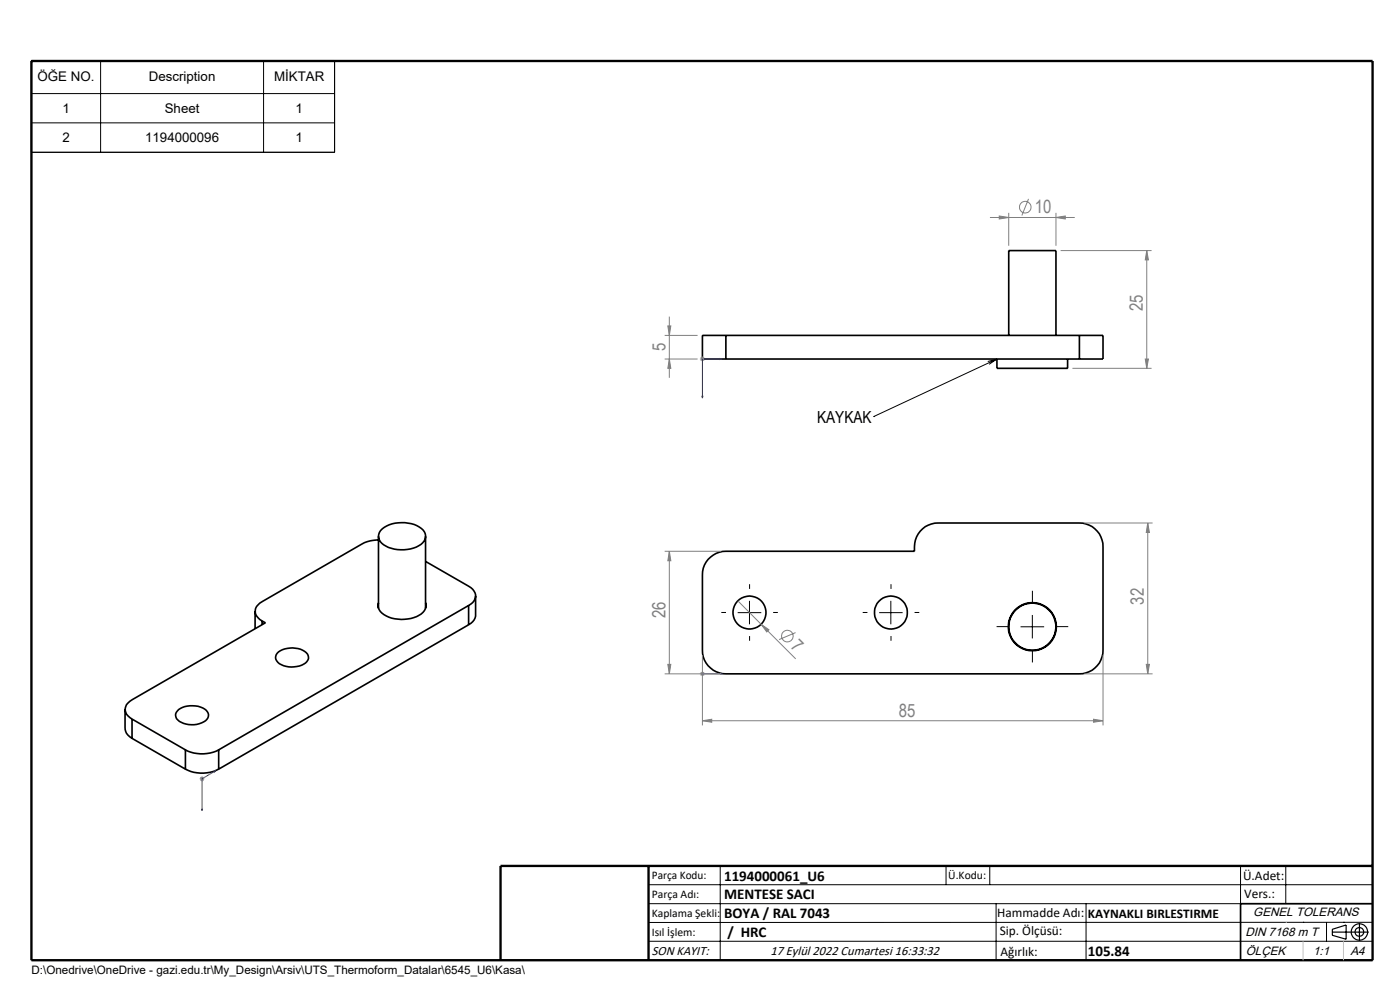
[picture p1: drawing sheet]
<svg xmlns="http://www.w3.org/2000/svg" width="297mm" height="210mm" viewBox="0 0 297 210" stroke-linecap="round" stroke-linejoin="round" font-family="sans-serif">
<g fill="none" stroke="#000" stroke-width=".35">
<path d="M154 71.1h-5v5.1h5M154 71.1v5.1M154 71.1h75M154 76.2h75M211.5 76.2v1.9h15v-1.9M214 71.1v-17.9h10v17.9M229 71.1h5v5.1h-5M229 71.1v5.1M80.3 114.5l-1.7 .2-1.3 .4-21.7 12.5a2.17 2.17 0 0 0-1.5 2.1 2.17 2.17 0 0 0 1.5 2M80.3 113.8v15.2M80.8 112.5a7.1 7.1 0 0 1 8.9-.1 2.05 2.05 0 0 1-.9 3.4 7.1 7.1 0 0 1-8.1-.9 1.86 1.86 0 0 1 .1-2.4zM90.3 119.1l9.1 5.2a2.15 2.15 0 0 1 1.5 2.1 2.15 2.15 0 0 1-1.5 2"/>
<path d="M90.3 113.8v15.2M150.2 118.7a5 5 0 0 1 3.8-1.8h40a5.2 5.2 0 0 1 5-6h30a5 5 0 0 1 5 5v22a5 5 0 0 1-5 5h-75a5 5 0 0 1-5-5v-16a4.8 4.8 0 0 1 1.2-3.2zM54.1 129.7v3.7M55.6 131.7l.7 .4-28.3 16.3a2.17 2.17 0 0 0-1.4 2.1 2.17 2.17 0 0 0 1.4 2M55.6 131.7v.8M59.1 138.3a5 5 0 0 1 6.1 .4 1.65 1.65 0 0 1-1.2 2.4 5.1 5.1 0 0 1-5.1-.6 1.38 1.38 0 0 1 .2-2.2zM80.3 127.9a2.38 2.38 0 0 0 1.7 2.8 7.6 7.6 0 0 0 7.7-.8 1.93 1.93 0 0 0 .6-2M99.4 128.4l-53 30.7M99.4 128.4v4.1M99.4 132.5l-53 30.7M100.9 126.4v4.3a2.57 2.57 0 0 1-1.5 1.8M26.5 150.5l.1 4.3a2.51 2.51 0 0 0 1.4 1.8"/>
<path d="M28 152.5l11.3 6.6M28 152.5v4.1M28 156.6l11.3 6.6M37.9 150.5a5.3 5.3 0 0 1 5.8 .2 1.46 1.46 0 0 1-.5 2.4 4.9 4.9 0 0 1-5.7-.6 1.39 1.39 0 0 1 .4-2zM39.3 159.1a7.7 7.7 0 0 0 7.1 0M39.3 159.1v4.1M46.4 159.1v4.1M39.3 163.2a7.7 7.7 0 0 0 7.1 0M291.2 191.7h-28v12"/>
<circle cx="159" cy="129.9" r="3.5"/>
<circle cx="189" cy="129.9" r="3.5"/>
<circle cx="219" cy="132.9" r="5.1"/>
<circle cx="219" cy="132.9" r="5"/>
</g>
<g fill="none" stroke="#808080" stroke-width=".21">
<path d="M210 46.1h18M212 45.8l2 .3-2 .4zM214 45.1v7M218.2 42.2l-1.4 3.5M224 46.1l2-.3v.7zM224 45.1v7M225 53.2h19.3M243.3 53.2l.3 1.9h-.6zM243.3 53.2v24.9M141 76.2h7M141 71.1h7M141.7 69.1h.6l-.3 2z"/>
<path d="M142 76.2l.3 1.9h-.6zM142 67.2v12.9M148.5 76.2h1M148.7 75.8l.7 .7M149 75.6v1.1M149.4 75.8l-.7 .7M227.5 78.1h16.8M243 76.2h.6l-.3 1.9zM141 116.9h12M142 116.9l.3 2h-.6zM142 116.9v26M230 110.9h14.5"/>
<path d="M243.5 110.9v32M243.5 110.9l.3 2.1h-.6zM149 139v14.9M156.5 127.5l5 4.9M161.5 132.4l1.6 1.2-.4 .4zM161.5 132.4l7.3 7.4M168.8 134.2l-3.5 1.5M234 139v14.9M141 142.9h12M141.7 140.9h.6l-.3 2zM148.7 142.6l.7 .7M149 152.9l2-.3v.6z"/>
<path d="M149 152.9h85M149.4 142.6l-.7 .7M230 142.9h14.5M232 152.6l2 .3-2 .3zM243.2 140.9h.6l-.3 2zM42.4 165.2h1M42.5 164.8l.7 .8M42.9 164.7v1M43.2 164.8l-.7 .8"/>
<circle cx="217.5" cy="44" r="1.24"/>
<circle cx="167" cy="134.9" r="1.23"/>
</g>
<g fill="none" stroke="#000" stroke-width=".25">
<path d="M282.6 197.7h7.8M282.6 197.1l3-.9v3l-3-.8zM288.4 195.8v3.8M106.2 203.7h185"/>
<circle cx="288.4" cy="197.7" r="1.74"/>
<circle cx="288.4" cy="197.7" r=".93"/>
</g>
<path d="M152.8 76.1l.4 .1-.4 .1zM153.2 76.2h-4.2v8.2M148.9 84.1h.2l-.1 .3zM148.9 142.9h.2zM149 142.9h.1M149 142.9h4.2M153.2 142.9h-.4h.4M42.8 171.7l.1-.1v.4zM45.5 163.6l.3-.1-.3 .3zM45.8 163.5l-2.9 1.7v6.8" fill="none" stroke="#00f" stroke-width=".21"/>
<g fill="none" stroke="#000" stroke-width=".21">
<path d="M6.7 12.8h64.3v19.5h-64.3zM6.7 19.9h64.3M21.3 12.8v19.5M55.9 12.8v19.5M6.7 26.1h64.3M211.5 76.2l-26.2 12.2M211.5 76.2l-1.7 1.1M211.5 76.2l-1.9 .5M185.3 88.4h.1M156.5 130h5M159 127.5v4.9M186.5 130h5"/>
<path d="M189 127.5v4.9M216.5 133h5M219 130.4v5M137.6 187.7h153.6M137.6 191.7h153.6M137.6 199.7h153.6M152.8 183.7v20M200.7 183.7v4M210 183.7v4M211.3 191.7v12M230.4 191.7v12M263.2 183.7v20"/>
<path d="M272.8 183.7v8M276.4 195.6h.1M281.4 195.6v4.1M285 195.6h.1M291.2 195.6l-153.6 .1"/>
</g>
<path d="M154 129.9h-1M159 124.9v-1M159 134.9v1M164 129.9h1M184 129.9h-1M189 124.9v-1M189 134.9v1M194 129.9h1M214 132.9h-2.6M219 127.9v-2.6M219 137.9v2.6M224 132.9h2.6" fill="none" stroke="#000" stroke-width=".21" stroke-dasharray="15.2 1.3 1.3 1.3" stroke-linecap="butt"/>
<path d="M6.7 12.9h284.5v190.8h-284.5zM137.6 183.7v20M291.2 183.7h-185v20" fill="none" stroke="#000" stroke-width=".5"/>
<path d="M276.4 199.7v4M285 199.7v4" fill="none" stroke="#c0c0c0" stroke-width=".21"/>
<path d="M272.8 195.6h.1" fill="none" stroke="#c0c0c0" stroke-width=".25"/>
<g fill="#00f">
<path d="M152.8 76.1v.2l.4-.1zM148.9 84.1l.1 .3 .1-.3z"/>
<path d="M152.8 142.9h.4zM148.9 142.9h.2z"/>
<path d="M45.5 163.6v.2l.3-.3zM42.8 171.7l.1 .3v-.4z"/>
</g>
<g fill="#808080">
<path d="M161.5 132.4l1.6 1.2-.4 .4z"/>
<path d="M224 46.1l2-.3v.7zM212 45.8l2 .3-2 .4z"/>
<path d="M232 152.6l2 .3-2 .3zM149 152.9l2-.3v.6z"/>
<path d="M142 76.2l.3 1.9h-.6zM141.7 69.1h.6l-.3 2zM243 76.2h.6l-.3 1.9zM243.3 53.2l.3 1.9h-.6z"/>
<path d="M141.7 140.9h.6l-.3 2zM142 116.9l.3 2h-.6z"/>
<path d="M243.5 110.9l.3 2.1h-.6zM243.2 140.9h.6l-.3 2z"/>
</g>
<g font-size="3.9" fill="#808080">
<text x="219.6" y="45.3">10</text>
<text x="242.4" y="66" transform="rotate(-90 242.4 66)">25</text>
<text x="141.1" y="74.5" transform="rotate(-90 141.1 74.5)">5</text>
<text x="141.1" y="131.2" transform="rotate(-90 141.1 131.2)">26</text>
<text x="242.6" y="128.2" transform="rotate(-90 242.6 128.2)">32</text>
<text x="167.5" y="137.3" transform="rotate(45 167.5 137.3)">7</text>
<text x="190.7" y="152">85</text>
</g>
<text font-size="3.5" x="173.3" y="89.7">KAYKAK</text>
<g font-size="3.2">
<text x="153.6" y="190.8">MENTESE SACI</text>
<text x="153.6" y="186.8">1194000061_U6</text>
<text x="153.6" y="194.8">BOYA / RAL 7043</text>
<text x="154.3" y="198.8">/ HRC</text>
<text x="230.8" y="202.8">105.84</text>
</g>
<g font-size="2.8">
<text x="8" y="17.1">ÖĞE NO.</text>
<text x="31.6" y="17.1">Description</text>
<text x="58.1" y="17.1">MİKTAR</text>
<text x="13.2" y="24">1</text>
<text x="35" y="24">Sheet</text>
<text x="62.7" y="24">1</text>
<text x="13.2" y="30.2">2</text>
<text x="30.8" y="30.2">1194000096</text>
<text x="62.7" y="30.2">1</text>
<text x="263.7" y="186.7">Ü.Adet:</text>
<text x="263.9" y="190.5">Vers.:</text>
<text x="211.5" y="194.5">Hammadde Adı:</text>
<text x="230.8" y="194.7">KAYNAKLI BIRLESTIRME</text>
<text x="138.3" y="202.6">SON KAYIT:</text>
<text x="163.5" y="202.6">17 Eylül 2022 Cumartesi 16:33:32</text>
<text x="212.1" y="198.4">Sip. Ölçüsü:</text>
<text x="212.2" y="202.7">Ağırlık:</text>
</g>
<g font-size="2.6">
<text x="265.9" y="194.4">GENEL TOLERANS</text>
<text x="264.2" y="198.5">DIN 7168 m T</text>
<text x="264.3" y="202.6">ÖLÇEK</text>
<text x="278.5" y="202.6">1:1</text>
<text x="286.5" y="202.6">A4</text>
</g>
<g font-size="2.5">
<text x="138.3" y="186.4">Parça Kodu:</text>
<text x="138.3" y="190.5">Parça Adı:</text>
<text x="201.2" y="186.5">Ü.Kodu:</text>
<text x="138.3" y="194.5">Kaplama Şekli:</text>
<text x="138.3" y="198.6">Isıl İşlem:</text>
<text x="6.7" y="206.7">D:\Onedrive\OneDrive - gazi.edu.tr\My_Design\Arsiv\UTS_Thermoform_Datalar\6545_U6\Kasa\</text>
</g>
</svg>
